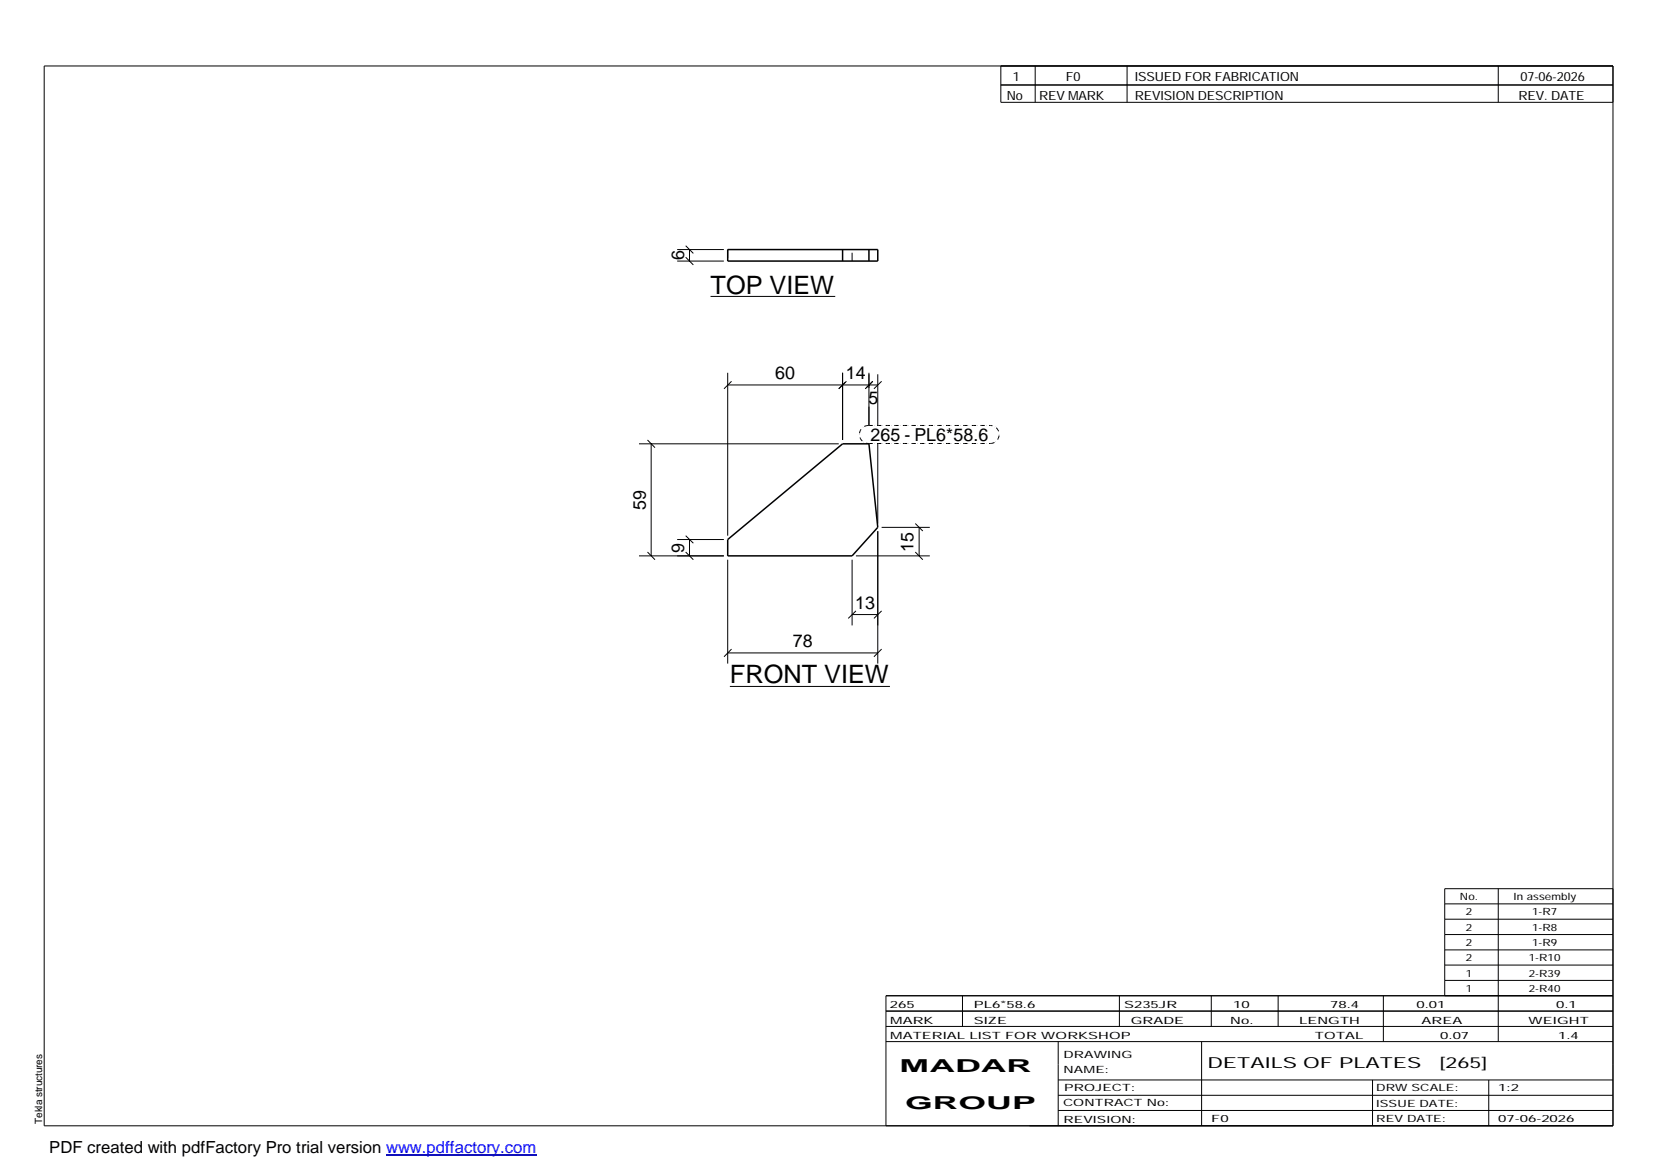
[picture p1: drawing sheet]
<svg xmlns="http://www.w3.org/2000/svg" width="420mm" height="297mm" viewBox="0 0 420 297" stroke-linecap="round" stroke-linejoin="round" font-family="sans-serif">
<path d="M184.7 63.4h38.1v2.9h-38.1zM213.9 63.4v2.9M220.6 63.4v2.9M184.7 137l29.2-24.3h6.7l2.2 21.2-6.5 7.2h-31.6z" fill="none" stroke="#000" stroke-width=".38"/>
<path d="M184.7 63.4v2.9M216.3 66.3v-2.9" fill="none" stroke="#000" stroke-width=".25" stroke-dasharray="2.1 2.1" stroke-linecap="butt"/>
<g fill="none" stroke="#000" stroke-width=".25">
<path d="M11.2 16.7h398.3v269.1h-398.3zM254.1 16.7v9.3h155.4M262.8 16.7v9.3M286.1 16.7v9.3M380.4 16.7v9.3M254.1 21.6h155.4M171.9 66.3h11.9M171.9 63.4h11.9M174.1 65.3l1.9 2M174.1 62.4l1.9 1.9M175 63.4v2.9M180.4 75.3h31.6"/>
<path d="M184.7 94.6v41.4M184.7 97.7h38.1M185.7 96.8l-1.9 1.9M213.9 94.6v17.1M214.9 96.8l-2 1.9 1.7-1.7M220.6 94.6v13.4M221.6 96.8l-1.9 1.9M222.8 95v13M223.8 96.8l-1.9 1.9M162.2 112.7h50.7M164.4 111.7l1.9 2M165.3 112.7v28.4"/>
<path d="M222.8 112.6v20.3M171.9 137h11.9M174.1 136l1.9 1.9M175 137v4.1M222.8 134.9v33.6M223.8 133.9h12.3M232.4 132.9l1.9 1.9M233.3 133.9v7.2M162.2 141.1h21.6M164.4 140.2l1.9 1.9M174.1 140.2l1.9 1.9M184.7 142.1v26.4"/>
<path d="M216.3 156h6.5M216.3 142.1v16.7M217.3 155.1l-2 1.9M217.3 141.1h18.8M223.8 155.1l-1.9 1.9M232.4 140.2l1.9 1.9M184.7 165.8h38.1M185.3 174.3h40.6M185.7 164.8l-1.9 1.9M223.8 164.8l-1.9 1.9M366.8 229.5h42.7M366.8 233.4h42.7"/>
<path d="M366.8 237.3h42.7M380.4 225.6v38.8M409.5 225.6h-42.7v27.2M224.9 256.7h184.6M244.3 252.8v7.8M284.2 252.8v7.8M307.5 252.8v7.8M324.5 252.8v7.8M351.2 252.8v11.6M366.8 241.2h42.7M366.8 245h42.7M366.8 248.9h42.7"/>
<path d="M409.5 252.8h-184.6v33M224.9 264.4h184.6M224.9 260.6h184.6M268.6 264.4v21.4M268.6 274.2h140.9M268.6 278.1h140.9M305.1 264.4v21.4M348.4 274.2v11.6M378 274.2v11.6M268.6 281.9h140.9"/>
</g>
<path d="M220.5 112.6h30.9M220.5 108h30.9M220.5 108a2.29 2.29 0 0 0-2.3 2.3 2.29 2.29 0 0 0 2.3 2.3M251.4 112.6a2.29 2.29 0 0 0 2.3-2.3 2.29 2.29 0 0 0-2.3-2.3" fill="none" stroke="#000" stroke-width=".25" stroke-dasharray=".4 0 .7 .4 0 .7" stroke-linecap="butt"/>
<path d="M98 293.3h38.2" fill="none" stroke="#00f" stroke-width=".3"/>
<g font-size="6.4">
<text x="180.4" y="74.5">TOP VIEW</text>
<text x="185.3" y="173.5">FRONT VIEW</text>
</g>
<g font-size="4.5">
<text x="173.7" y="66.1" transform="rotate(-90 173.7 66.1)">6</text>
<text x="196.8" y="96.3">60</text>
<text x="214.8" y="96.3">14</text>
<text x="220.5" y="102.6">5</text>
<text x="221" y="112">265 - PL6*58.6</text>
<text x="164" y="129.4" transform="rotate(-90 164 129.4)">59</text>
<text x="173.7" y="140.3" transform="rotate(-90 173.7 140.3)">9</text>
<text x="231.9" y="140" transform="rotate(-90 231.9 140)">15</text>
<text x="217.1" y="154.6">13</text>
<text x="201.3" y="164.4">78</text>
<text x="228.4" y="272.3">MADAR</text>
<text x="229.8" y="281.6">GROUP</text>
</g>
<text font-size="4.2" x="12.5" y="292.7">PDF created with pdfFactory Pro trial version www.pdffactory.com</text>
<g font-size="3.9">
<text x="306.5" y="271.3">DETAILS OF PLATES</text>
<text x="365.4" y="271.3">[265]</text>
</g>
<g font-size="3.2">
<text x="257.1" y="20.5">1</text>
<text x="270.6" y="20.5">F0</text>
<text x="288.1" y="20.5">ISSUED FOR FABRICATION</text>
<text x="386" y="20.5">07-06-2026</text>
<text x="255.6" y="25.5">No</text>
<text x="263.8" y="25.5">REV MARK</text>
<text x="288.1" y="25.5">REVISION DESCRIPTION</text>
<text x="385.5" y="25.5">REV. DATE</text>
</g>
<g font-size="2.5">
<text x="370.6" y="228.5">No.</text>
<text x="372.1" y="232.4">2</text>
<text x="384.3" y="228.5">In assembly</text>
<text x="389" y="232.4">1-R7</text>
<text x="372.1" y="236.3">2</text>
<text x="389" y="236.3">1-R8</text>
<text x="372.1" y="240.2">2</text>
<text x="372.1" y="244.1">2</text>
<text x="388.1" y="244.1">1-R10</text>
<text x="389" y="240.2">1-R9</text>
<text x="372.1" y="247.9">1</text>
<text x="372.1" y="251.8">1</text>
<text x="388.1" y="247.9">2-R39</text>
<text x="388.1" y="251.8">2-R40</text>
<text x="225.9" y="255.9">265</text>
<text x="247.3" y="255.9">PL6*58.6</text>
<text x="285.4" y="255.9">S235JR</text>
<text x="313.1" y="255.9">10</text>
<text x="337.7" y="255.9">78.4</text>
<text x="359.6" y="255.9">0.01</text>
<text x="395.1" y="255.9">0.1</text>
<text x="226" y="263.7">MATERIAL LIST FOR WORKSHOP</text>
<text x="226" y="259.9">MARK</text>
<text x="247.2" y="259.9">SIZE</text>
<text x="287.1" y="259.9">GRADE</text>
<text x="312.3" y="259.9">No.</text>
<text x="329.8" y="259.9">LENGTH</text>
<text x="333.8" y="263.7">TOTAL</text>
<text x="360.9" y="259.9">AREA</text>
<text x="365.6" y="263.7">0.07</text>
<text x="388.1" y="259.9">WEIGHT</text>
<text x="395.6" y="263.7">1.4</text>
<text x="270" y="268.5">DRAWING</text>
<text x="270" y="272.5">NAME:</text>
<text x="269.9" y="280.9">CONTRACT No:</text>
<text x="270.2" y="277">PROJECT:</text>
<text x="349.4" y="277.1">DRW SCALE:</text>
<text x="349.4" y="281">ISSUE DATE:</text>
<text x="380.4" y="277.1">1:2</text>
<text x="10.7" y="285.4" transform="rotate(-90 10.7 285.4)">Tekla structures</text>
<text x="270" y="285">REVISION:</text>
<text x="307.5" y="284.8">F0</text>
<text x="349.4" y="284.8">REV DATE:</text>
<text x="380.4" y="284.8">07-06-2026</text>
</g>
</svg>
